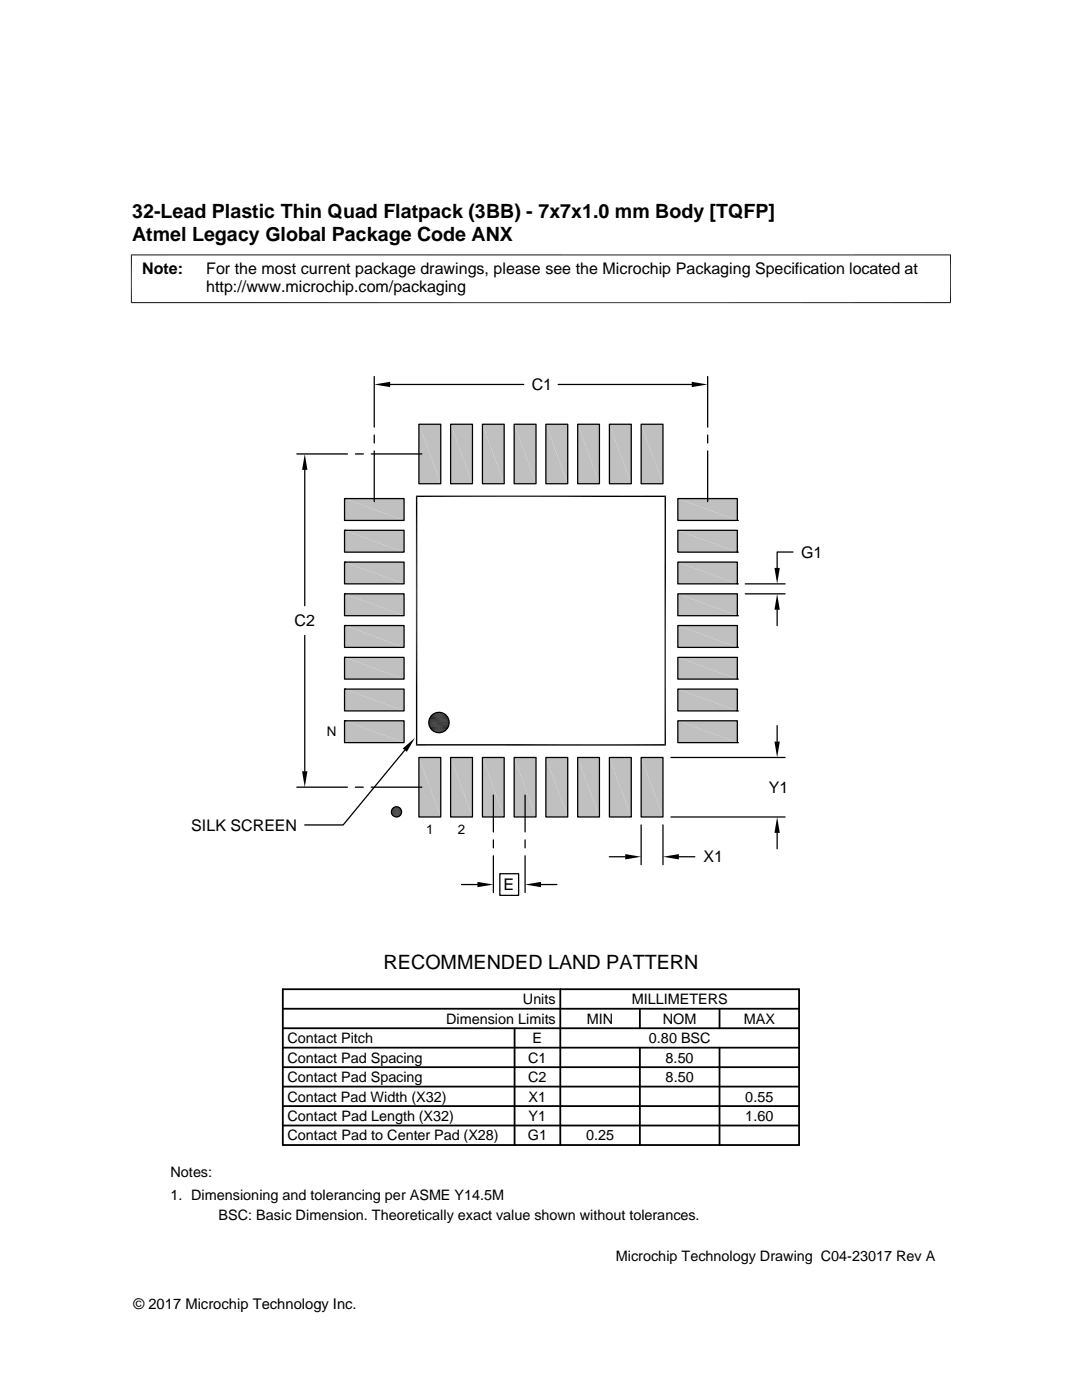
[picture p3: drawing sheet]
<svg xmlns="http://www.w3.org/2000/svg" width="216mm" height="279mm" viewBox="0 0 216 279" stroke-linecap="round" stroke-linejoin="round" font-family="sans-serif">
<g fill="#c0c0c0">
<path d="M127.9 84.7l4.4 11.8h-4.4z"/>
<path d="M127.9 84.7h4.4v11.8z"/>
<path d="M121.6 84.7l4.4 11.8h-4.4z"/>
<path d="M121.6 84.7h4.4v11.8z"/>
<path d="M115.3 84.7l4.3 11.8h-4.3z"/>
<path d="M115.3 84.7h4.3v11.8z"/>
<path d="M108.9 84.7l4.4 11.8h-4.4z"/>
<path d="M108.9 84.7h4.4v11.8z"/>
<path d="M102.6 84.7l4.4 11.8h-4.4z"/>
<path d="M102.6 84.7h4.4v11.8z"/>
<path d="M96.3 84.7l4.3 11.8h-4.3z"/>
<path d="M96.3 84.7h4.3v11.8z"/>
<path d="M89.9 84.7l4.4 11.8h-4.4z"/>
<path d="M89.9 84.7h4.4v11.8z"/>
<path d="M83.6 84.7l4.3 11.8h-4.3z"/>
<path d="M83.6 84.7h4.3v11.8z"/>
<path d="M135.3 99.5l11.8 4.4h-11.8z"/>
<path d="M135.3 99.5h11.8v4.4z"/>
<path d="M68.7 99.5l11.9 4.4h-11.9z"/>
<path d="M68.7 99.5h11.9v4.4z"/>
<path d="M135.3 105.8l11.8 4.4h-11.8z"/>
<path d="M135.3 105.8h11.8v4.4z"/>
<path d="M68.7 105.8l11.9 4.4h-11.9z"/>
<path d="M68.7 105.8h11.9v4.4z"/>
<path d="M135.3 112.2l11.8 4.3h-11.8z"/>
<path d="M135.3 112.2h11.8v4.3z"/>
<path d="M68.7 112.2l11.9 4.3h-11.9z"/>
<path d="M68.7 112.2h11.9v4.3z"/>
<path d="M135.3 118.5l11.8 4.4h-11.8z"/>
<path d="M135.3 118.5h11.8v4.4z"/>
<path d="M68.7 118.5l11.9 4.4h-11.9z"/>
<path d="M68.7 118.5h11.9v4.4z"/>
<path d="M135.3 124.8l11.8 4.4h-11.8z"/>
<path d="M135.3 124.8h11.8v4.4z"/>
<path d="M68.7 124.8l11.9 4.4h-11.9z"/>
<path d="M68.7 124.8h11.9v4.4z"/>
<path d="M135.3 131.2l11.8 4.3h-11.8z"/>
<path d="M135.3 131.2h11.8v4.3z"/>
<path d="M68.7 131.2l11.9 4.3h-11.9z"/>
<path d="M68.7 131.2h11.9v4.3z"/>
<path d="M135.3 137.5l11.8 4.4h-11.8z"/>
<path d="M135.3 137.5h11.8v4.4z"/>
<path d="M68.7 137.5l11.9 4.4h-11.9z"/>
<path d="M68.7 137.5h11.9v4.4z"/>
<path d="M135.3 143.8l11.8 4.4h-11.8z"/>
<path d="M135.3 143.8h11.8v4.4z"/>
<path d="M68.7 143.8l11.9 4.4h-11.9z"/>
<path d="M68.7 143.8h11.9v4.4z"/>
<path d="M127.9 151.2l4.4 11.8h-4.4z"/>
<path d="M127.9 151.2h4.4v11.8z"/>
<path d="M121.6 151.2l4.4 11.8h-4.4z"/>
<path d="M121.6 151.2h4.4v11.8z"/>
<path d="M115.3 151.2l4.3 11.8h-4.3z"/>
<path d="M115.3 151.2h4.3v11.8z"/>
<path d="M108.9 151.2l4.4 11.8h-4.4z"/>
<path d="M108.9 151.2h4.4v11.8z"/>
<path d="M102.6 151.2l4.4 11.8h-4.4z"/>
<path d="M102.6 151.2h4.4v11.8z"/>
<path d="M96.3 151.2l4.3 11.8h-4.3z"/>
<path d="M96.3 151.2h4.3v11.8z"/>
<path d="M89.9 151.2l4.4 11.8h-4.4z"/>
<path d="M89.9 151.2h4.4v11.8z"/>
<path d="M83.6 151.2l4.3 11.8h-4.3z"/>
<path d="M83.6 151.2h4.3v11.8z"/>
</g>
<g fill="none" stroke="#000" stroke-width=".25">
<path d="M74.7 75.1v10.1M77.9 76.7h26.6M111.4 76.7h26.6M141.2 75.1v10.1M59.2 90.6h10.1M60.8 93.8v27.1M68.7 99.5h11.9v4.4h-11.9zM68.7 99.5h.1M70.9 90.6h1.6M74.1 90.6h10.1M74.7 86.8v1.6M74.7 90v10.1"/>
<path d="M83.6 84.7h4.3v11.8h-4.3zM89.9 84.7h4.4v11.8h-4.4zM96.3 84.7h4.3v11.8h-4.3zM102.6 84.7h4.4v11.8h-4.4zM108.9 84.7h4.4v11.8h-4.4zM115.3 84.7h4.3v11.8h-4.3zM121.6 84.7h4.4v11.8h-4.4zM127.9 84.7h4.4v11.8h-4.4zM135.3 99.5h11.8v4.4h-11.8zM141.2 86.8v1.6M141.2 90v10.1M68.7 105.8h11.9v4.4h-11.9z"/>
<path d="M68.7 105.8h.1M68.7 112.2h11.9v4.3h-11.9zM68.7 112.2h.1M68.7 118.5h11.9v4.4h-11.9zM68.7 118.5h.1M135.3 118.5h11.8v4.4h-11.8zM135.3 112.2h11.8v4.3h-11.8zM135.3 105.8h11.8v4.4h-11.8zM147.1 116.5h.1M147.1 110.2h.1M147.1 103.9h.1M148.7 118.5h8"/>
<path d="M148.7 116.5h8M158.2 110.2h-3.1v3.1M60.8 126.8v27.1M68.7 124.8h11.9v4.4h-11.9zM68.7 124.8h.1M68.7 131.2h11.9v4.3h-11.9zM68.7 131.2h.1M68.7 137.5h11.9v4.4h-11.9zM68.7 137.5h.1M135.3 137.5h11.8v4.4h-11.8zM135.3 131.2h11.8v4.3h-11.8zM135.3 124.8h11.8v4.4h-11.8z"/>
<path d="M147.1 135.5h.1M147.1 129.2h.1M147.1 122.9h.1M155.1 121.7v3.2M59.2 157.1h10.1M68.7 143.8h11.9v4.4h-11.9zM68.7 143.8h.1M70.9 157.1h1.6M74.1 157.1h10.1M80.8 149.7l-12.3 14.9h-7.7M83.6 151.2h4.3v11.8h-4.3zM89.9 151.2h4.4v11.8h-4.4z"/>
<path d="M96.3 151.2h4.3v11.8h-4.3zM98.4 158.7v7.3M102.6 151.2h4.4v11.8h-4.4zM104.8 158.7v7.3M108.9 151.2h4.4v11.8h-4.4zM115.3 151.2h4.3v11.8h-4.3zM121.6 151.2h4.4v11.8h-4.4zM127.9 151.2h4.4v11.8h-4.4zM133.9 151.2h22.8M135.3 143.8h11.8v4.4h-11.8zM147.1 148.2h.1M147.1 141.9h.1"/>
<path d="M155.1 144.8v3.2M92.1 176.5h3.2M98.4 167.6v1.6M98.4 170.8v7.3M99.7 174.4h3.8v4.3h-3.8zM104.8 167.6v1.6M104.8 170.8v7.3M107.9 176.5h3.2M121.6 171h3.2M127.9 164.6v8M132.3 164.6v8M133.9 163h22.8"/>
<path d="M135.5 171h3.1M155.1 166.2v3.2"/>
<circle cx="87.6" cy="144.2" r="2.03"/>
<circle cx="79.1" cy="162" r="1.02"/>
</g>
<g fill="none" stroke="#000" stroke-width=".36">
<path d="M56.4 197.4h103v31.1h-103zM111.8 197.4v31.1M56.4 201.3h103M56.4 216.9h103M56.4 205.2h103M56.4 209.1h103M56.4 213h103M102.7 205.2v23.3M127.7 201.3v3.9M127.7 209.1v19.4M143.6 201.3v3.9M143.6 209.1v19.4"/>
<path d="M56.4 220.7h103M56.4 224.6h103"/>
</g>
<g fill="none" stroke="#000" stroke-width=".2">
<path d="M26.1 50.9h163.7M26.2 50.8v9.7M189.7 50.8v9.7M26.1 60.4h163.7M85.6 143.9h4M85.6 144.1h4M85.6 144.3h4M85.6 143.7h4M85.6 144.7h4M85.6 144.9h3.9M85.6 143.5h3.9M85.7 143.4h3.8"/>
<path d="M85.7 145h3.8M85.8 145.2h3.6M85.8 143.2h3.6M85.9 145.4h3.4M85.9 143h3.4M86 145.5h3.2M86 142.9h3.2M86.1 145.7h3M86.1 142.7h3M86.3 142.6h2.6M86.3 145.8h2.6M86.4 142.5h2.4"/>
<path d="M86.4 145.9h2.4M86.6 146h2M86.6 142.4h2M78.1 162h2M78.1 162.1h2M78.1 162.2h2M78.1 161.9h2"/>
</g>
<g fill="#000">
<path d="M74.7 76.7l3.2-.5v1.1zM138 76.2l3.2 .5-3.2 .6zM60.8 90.6l.5 3.2h-1zM154.5 113.3h1.1l-.5 3.2zM155.1 118.5l.5 3.2h-1.1zM60.3 153.9h1l-.5 3.2zM80.4 149.4l2.4-2.1-1.6 2.8zM86.6 145.9l1.8 .2zM86.8 142.3l1.8 .1zM86.8 146l1.4 .1zM86.8 146h1.6zM86.8 142.3h1.6z"/>
<path d="M86.9 142.3h1.5zM86.9 146.1l1.2 .1zM86.9 146.1h1.3zM86.9 142.3h1.3zM87.1 142.2l1.1 .1zM87.1 146.2h.7zM87.1 146.2h1zM87.1 142.2h1zM87.3 142.2h.8zM87.3 146.2h.5zM87.3 142.2h.5zM154.5 148h1.1l-.5 3.2z"/>
<path d="M78.1 161.8l2 .1zM78.1 162.2l2 .1zM78.1 162.2h2zM78.1 161.7l2 .1h-2zM78.1 161.7h2v.1zM78.1 162.3l2 .1zM78.1 162.3h2zM78.2 161.6l1.9 .1zM78.2 162.4l1.8 .1h-1.8zM78.2 162.4h1.9l-.1 .1zM78.2 161.6h1.9zM78.2 162.5l1.8 .1z"/>
<path d="M78.2 162.5h1.8zM78.3 161.5l1.7 .1h-1.8zM78.3 161.5l1.7 .1zM78.3 162.6h1.6zM78.3 162.6h1.7zM78.3 161.4l1.7 .1zM78.3 162.6l1.6 .1zM78.3 161.4h1.6zM78.4 161.3l1.5 .1zM78.4 162.7l1.4 .1zM78.4 162.7h1.5zM78.4 161.2l1.5 .1h-1.5z"/>
<path d="M78.4 161.2l1.5 .1zM78.4 162.8l1.3 .1zM78.4 162.8h1.4zM78.4 161.2h1.4zM78.5 161.2h1.3zM78.5 162.9h1.1zM78.5 162.9h1.2zM78.5 161.2h1.2zM78.6 161.1l1.1 .1zM78.6 162.9h.9zM78.6 162.9h1zM78.6 161.1h1z"/>
<path d="M78.7 161.1h.9zM78.7 162.9l.7 .1zM78.7 162.9h.8zM78.7 161.1h.8zM78.8 161.1h.7zM78.8 163h.6zM78.8 161.1h.6zM78.9 161l.5 .1zM78.9 163h.3zM78.9 163h.5zM78.9 161h.5zM79 161h.4z"/>
<path d="M79 163h.2zM79 161h.2zM95.3 176l3.1 .5-3.1 .6zM104.8 176.5l3.1-.5v1.1zM124.8 170.5l3.1 .5-3.1 .5zM132.3 171l3.2-.5v1zM155.1 163l.5 3.2h-1.1z"/>
</g>
<path d="M85.6 144.5h4" fill="none" stroke="#000" stroke-width=".21"/>
<path d="M83.1 98.9v49.9M132.7 98.9v49.9M132.9 99h-49.9" fill="none" stroke="#000" stroke-width=".28"/>
<path d="M132.9 148.7h-49.9" fill="none" stroke="#000" stroke-width=".3"/>
<g font-size="3.9">
<text x="26.4" y="43.5">32-Lead Plastic Thin Quad Flatpack (3BB) - 7x7x1.0 mm Body [TQFP]</text>
<text x="26.4" y="48">Atmel Legacy Global Package Code ANX</text>
<text x="76.5" y="193.3">RECOMMENDED LAND PATTERN</text>
</g>
<g font-size="3.2">
<text x="28.4" y="54.6">Note:</text>
<text x="41.1" y="58.3">http://www.microchip.com/packaging</text>
<text x="41.1" y="54.6">For the most current package drawings, please see the Microchip Packaging Specification located at</text>
<text x="106.1" y="77.9">C1</text>
<text x="159.9" y="111.3">G1</text>
<text x="58.8" y="125">C2</text>
<text x="153.4" y="158.2">Y1</text>
<text x="38.2" y="165.8">SILK SCREEN</text>
<text x="140.4" y="172.1">X1</text>
<text x="100.5" y="177.7">E</text>
</g>
<g font-size="2.9">
<text x="104.3" y="200.4">Units</text>
<text x="126" y="200.4">MILLIMETERS</text>
<text x="57.3" y="208.2">Contact Pitch</text>
<text x="89" y="204.3">Dimension Limits</text>
<text x="106.3" y="208.2">E</text>
<text x="117.1" y="204.3">MIN</text>
<text x="129.5" y="208.2">0.80 BSC</text>
<text x="132.3" y="204.3">NOM</text>
<text x="148.4" y="204.3">MAX</text>
<text x="57.3" y="215.9">Contact Pad Spacing</text>
<text x="57.3" y="212">Contact Pad Spacing</text>
<text x="105.4" y="215.9">C2</text>
<text x="105.4" y="212">C1</text>
<text x="132.8" y="212">8.50</text>
<text x="132.8" y="215.9">8.50</text>
<text x="57.3" y="219.8">Contact Pad Width (X32)</text>
<text x="105.5" y="219.8">X1</text>
<text x="148.7" y="219.8">0.55</text>
<text x="57.3" y="223.7">Contact Pad Length (X32)</text>
<text x="57.3" y="227.6">Contact Pad to Center Pad (X28)</text>
<text x="105.3" y="227.6">G1</text>
<text x="105.5" y="223.7">Y1</text>
<text x="116.9" y="227.6">0.25</text>
<text x="148.7" y="223.7">1.60</text>
<text x="34" y="234.9">Notes:</text>
<text x="34" y="239.5">1. Dimensioning and tolerancing per ASME Y14.5M</text>
<text x="43.6" y="243.6">BSC: Basic Dimension. Theoretically exact value shown without tolerances.</text>
<text x="122.9" y="251.7">Microchip Technology Drawing C04-23017 Rev A</text>
<text x="26.6" y="261.3">© 2017 Microchip Technology Inc.</text>
</g>
<g font-size="2.7">
<text x="65.2" y="147">N</text>
<text x="85" y="166.5">1</text>
<text x="91.4" y="166.5">2</text>
</g>
</svg>
